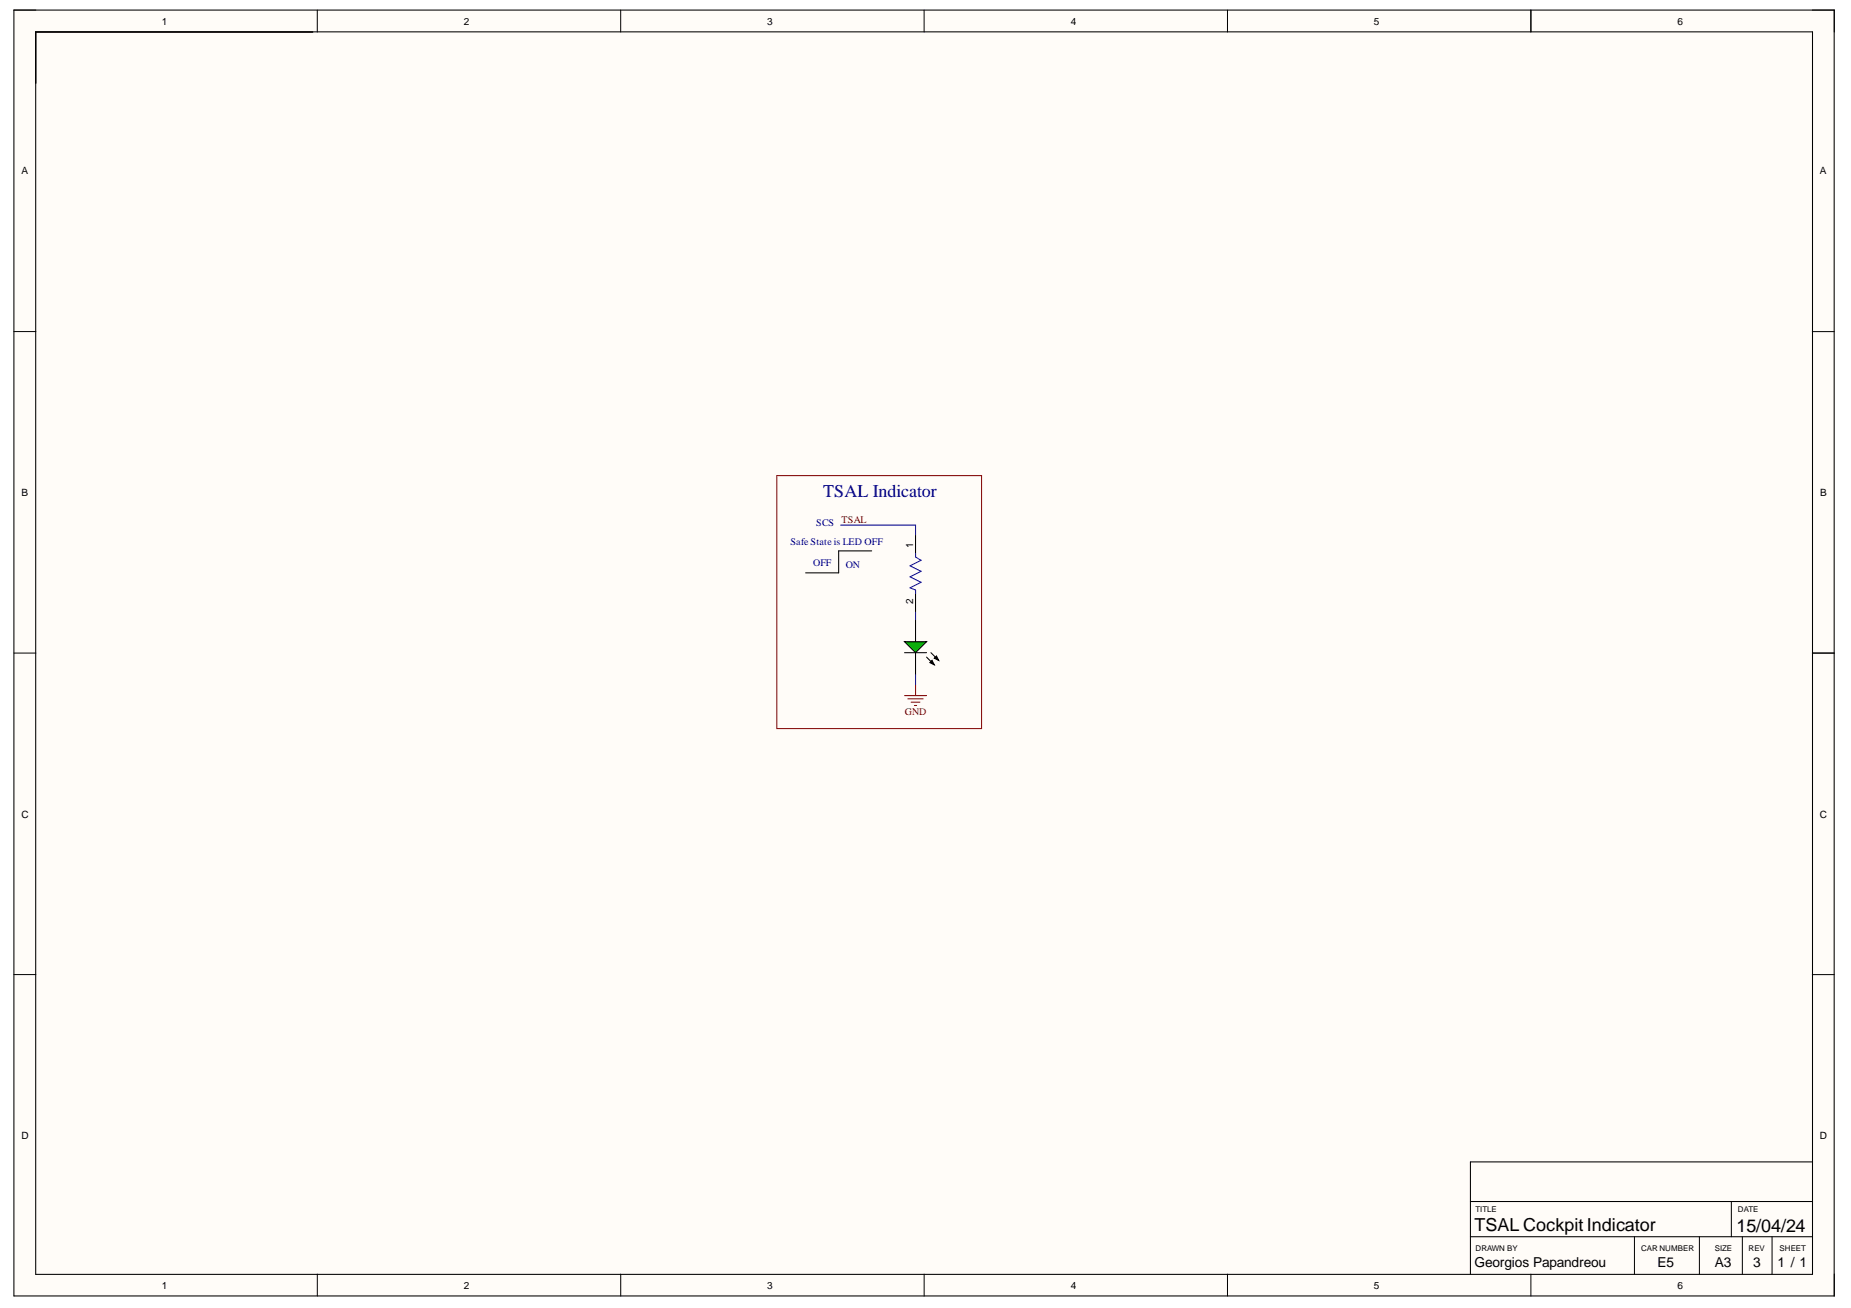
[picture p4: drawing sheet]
<svg xmlns="http://www.w3.org/2000/svg" width="297mm" height="210mm" viewBox="0 0 297 210" stroke-linecap="round" stroke-linejoin="round" font-family="sans-serif">
<g fill="#fffcf8">
<path d="M2.2 1.6h292.2v206.4h-292.2z" fill-rule="evenodd"/>
<path d="M5.8 5.1h285v199.4h-285z" fill-rule="evenodd"/>
</g>
<g fill="none" stroke="#000" stroke-width=".16">
<path d="M2.2 1.6h3.6M50.9 1.6v3.5M99.6 1.6v3.5M148.3 1.6v3.5M197 1.6v3.5M245.7 1.6v3.5M290.8 1.6h3.6v3.5M2.2 53.2h3.6M290.8 53.2h3.6M2.2 104.8h3.6M290.8 104.8h3.6M2.2 156.4h3.6"/>
<path d="M290.8 156.4h3.6M262.3 198.5v6M272.7 198.5v6M277.8 192.8v5.7M279.6 198.5v6M284.4 198.5v6M50.9 204.5v3.5M99.6 204.5v3.5M148.3 204.5v3.5M197 204.5v3.5M245.7 204.5v3.5M294.4 204.5v3.5"/>
</g>
<path d="M2.2 1.6h292.1v206.4h-292.1zM5.7 5.1h285.2v199.4h-285.2zM5.7 5.1h44.5M245.7 1.6v3.5M146.9 99.4v3.6M146.9 104.7v3.6M290.9 104.8h3.5M236 198.5h54.7M236 192.8h54.7M290.7 186.5h-54.7v18" fill="none" stroke="#000" stroke-width=".17"/>
<path d="M145.2 103h3.5l-1.8 1.7z" fill="#00bf00"/>
<path d="M139.9 88.4h-5.3v3.5h-5.3M146.9 85.9v3.5M145.2 103h3.5l-1.8 1.7zM145.2 104.7h3.5M148.7 105.4l1.2 1.3M149.2 106.3l.4-.3 .3 .7zM149.4 104.7l1.2 1.3M149.9 105.6l.4-.3 .3 .7z" fill="none" stroke="#000" stroke-width=".17"/>
<path d="M149.2 106.3l.4-.3 .3 .7zM149.9 105.6l.4-.3 .3 .7z" fill="#000"/>
<path d="M146.9 88.9v.5l.9 .5-1.8 .9 1.8 .9-1.8 .9 1.8 .8" fill="none" stroke="#00f" stroke-width=".17"/>
<path d="M145.2 111.6h3.5M145.7 112.2h2.5M146.2 112.7h1.4M146.7 113.2h.4M146.9 109.9v1.7" fill="none" stroke="#800000" stroke-width=".17"/>
<path d="M124.7 76.3h32.8v40.6h-32.8z" fill="none" stroke="#800000" stroke-width=".16"/>
<path d="M134.9 84.3h12v1.6M146.9 98.2v1.2M146.9 108.3v1.6" fill="none" stroke="#000080" stroke-width=".17"/>
<text font-size="4.2" fill="#00f" x="146.4" y="97.1">PIR?02</text>
<text font-size="2.9" fill="#000080" x="132.1" y="79.7">TSAL Indicator</text>
<g font-size="2.9">
<text x="236.6" y="197.5">TSAL Cockpit Indicator</text>
<text x="278.7" y="197.7">15/04/24</text>
</g>
<g font-size="2.2">
<text x="236.6" y="203.3">Georgios Papandreou</text>
<text x="266" y="203.3">E5</text>
<text x="275.2" y="203.3">A3</text>
<text x="281.4" y="203.3">3</text>
<text x="285.2" y="203.3">1 / 1</text>
</g>
<g font-size="1.6">
<text x="26" y="4">1</text>
<text x="74.4" y="4">2</text>
<text x="123.1" y="4">3</text>
<text x="171.8" y="4">4</text>
<text x="220.5" y="4">5</text>
<text x="269.2" y="4">6</text>
<text x="3.5" y="28">A</text>
<text x="292" y="28">A</text>
<text x="3.5" y="79.6">B</text>
<text x="292.1" y="79.6">B</text>
<text x="146.6" y="87.9" transform="rotate(-90 146.6 87.9)">1</text>
<text x="146.6" y="96.9" transform="rotate(-90 146.6 96.9)">2</text>
<text x="3.5" y="131.2">C</text>
<text x="292" y="131.2">C</text>
<text x="3.5" y="182.7">D</text>
<text x="292" y="182.7">D</text>
<text x="26" y="206.8">1</text>
<text x="74.4" y="206.8">2</text>
<text x="123.1" y="206.8">3</text>
<text x="171.8" y="206.8">4</text>
<text x="220.5" y="206.8">5</text>
<text x="269.2" y="206.8">6</text>
</g>
<g font-size="1.6" fill="#800000">
<text x="135.1" y="84">TSAL</text>
<text x="145.2" y="114.8">GND</text>
</g>
<g font-size="1.6" fill="#000080">
<text x="126.9" y="87.4">Safe State is LED OFF</text>
<text x="131" y="84.5">SCS</text>
<text x="130.5" y="90.8">OFF</text>
<text x="135.7" y="91.1">ON</text>
</g>
<g font-size="1.3">
<text x="236.8" y="194.6">TITLE</text>
<text x="278.9" y="194.6">DATE</text>
<text x="236.8" y="200.8">DRAWN BY</text>
<text x="263.3" y="200.8">CAR NUMBER</text>
<text x="275.2" y="200.8">SIZE</text>
<text x="280.6" y="200.8">REV</text>
<text x="285.6" y="200.8">SHEET</text>
</g>
</svg>
